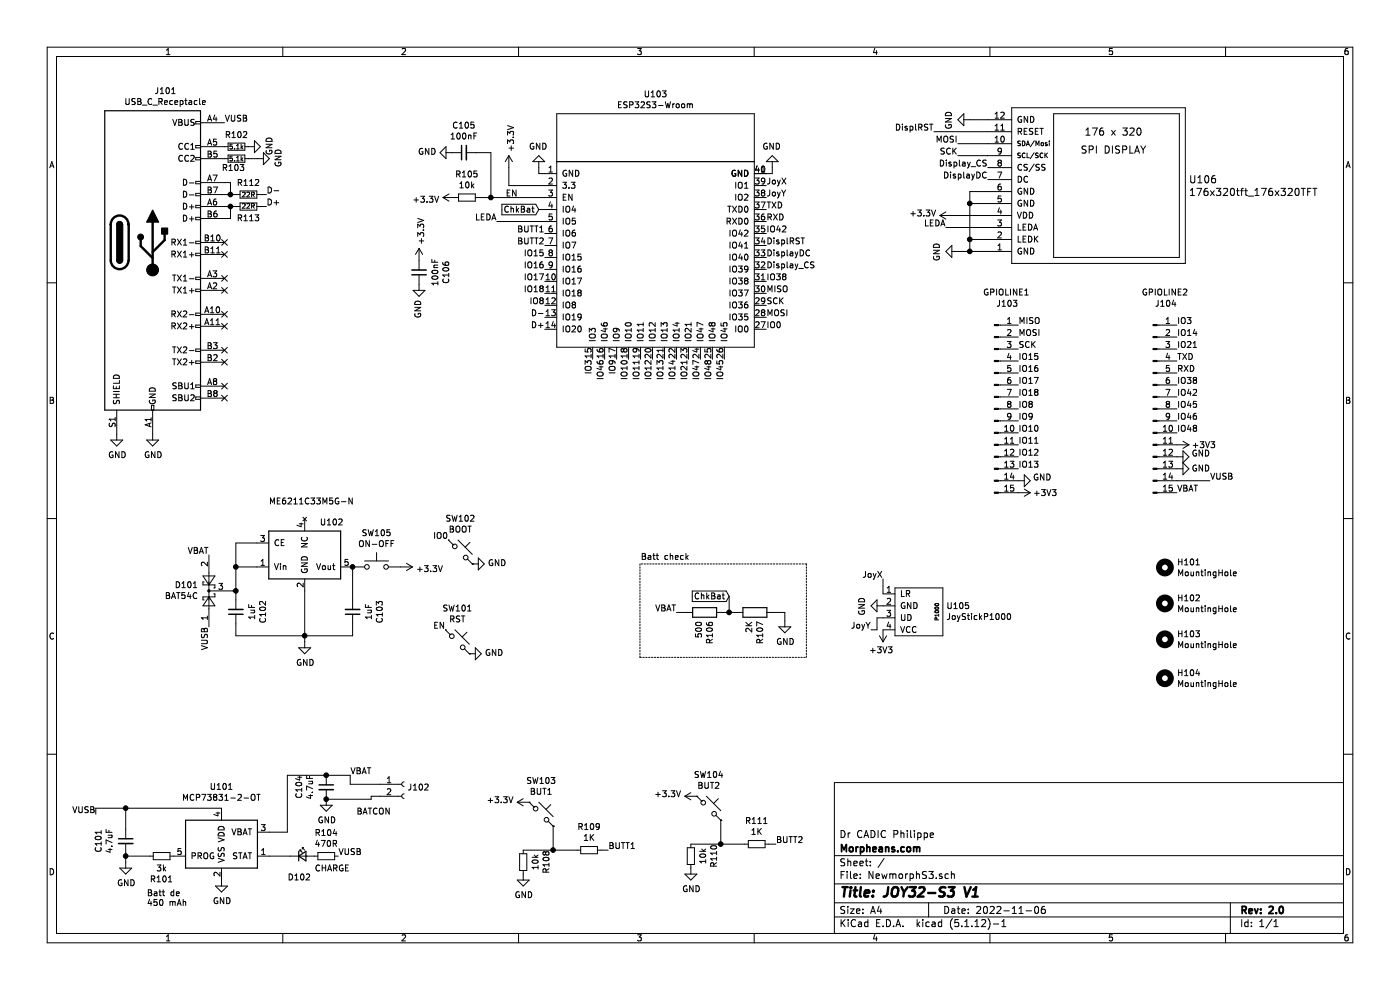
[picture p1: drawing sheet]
EESchema Schematic File Version 4
EELAYER 30 0
EELAYER END
$Descr A4 11693 8268
encoding utf-8
Sheet 1 1
Title "JOY32-S3 V1"
Date "2022-11-06"
Rev "2.0"
Comp "Morpheans.com"
Comment1 "Dr CADIC Philippe"
Comment2 ""
Comment3 ""
Comment4 ""
$EndDescr
$Comp
L ESP32S3-wroom:ESP32S3-Wroom U103
U 1 1
P 4650 2900
F 0 "U103" H 5475 5015 50  0000 C CNN
F 1 "ESP32S3-Wroom" H 5475 4924 50  0000 C CNN
F 2 "27sharp:ESP32-S3-wrooom" H 4650 2900 50  0001 C CNN
F 3 "" H 4650 2900 50  0001 C CNN
	1    4650 2900
	1    0    0    -1  
$EndComp
$Comp
L power:GND #PWR0101
U 1 1
P 4500 1400
F 0 "#PWR0101" H 4500 1150 50  0001 C CNN
F 1 "GND" H 4505 1227 50  0000 C CNN
F 2 "" H 4500 1400 50  0001 C CNN
F 3 "" H 4500 1400 50  0001 C CNN
	1    4500 1400
	-1   0    0    1   
$EndComp
Wire Wire Line
	4500 1400 4500 1450
Wire Wire Line
	4500 1450 4550 1450
Wire Wire Line
	4250 1400 4250 1550
Wire Wire Line
	4250 1550 4550 1550
$Comp
L power:GND #PWR0102
U 1 1
P 6450 1400
F 0 "#PWR0102" H 6450 1150 50  0001 C CNN
F 1 "GND" H 6455 1227 50  0000 C CNN
F 2 "" H 6450 1400 50  0001 C CNN
F 3 "" H 6450 1400 50  0001 C CNN
	1    6450 1400
	-1   0    0    1   
$EndComp
Wire Wire Line
	6400 1450 6450 1450
Wire Wire Line
	6450 1450 6450 1400
Wire Wire Line
	1970 4735 2145 4735
Wire Wire Line
	1970 4935 1970 4735
Wire Wire Line
	2545 4935 2545 5310
Text Notes 1225 7575 0    50   ~ 0
Batt de \n450 mAh
Text Label 1745 4635 2    50   ~ 0
VBAT
Text Label 1745 5235 3    50   ~ 0
VUSB
$Comp
L Diode:BAT54C D101
U 1 1
P 1745 4935
F 0 "D101" V 1791 5023 50  0000 L CNN
F 1 "BAT54C" V 1700 5023 50  0000 L CNN
F 2 "Package_TO_SOT_SMD:SOT-23" H 1820 5060 50  0001 L CNN
F 3 "http://www.diodes.com/_files/datasheets/ds11005.pdf" H 1665 4935 50  0001 C CNN
	1    1745 4935
	0    -1   -1   0   
$EndComp
Wire Wire Line
	2725 6675 3100 6675
Wire Wire Line
	3100 6650 3175 6650
Wire Wire Line
	3100 6675 3100 6650
$Comp
L Connector:Conn_01x02_Female J102
U 1 1
P 3375 6550
F 0 "J102" H 3403 6526 50  0000 L CNN
F 1 "BATCON" H 2975 6325 50  0000 L CNN
F 2 "Connector_JST:JST_PH_S2B-PH-SM4-TB_1x02-1MP_P2.00mm_Horizontal" H 3375 6550 50  0001 C CNN
F 3 "~" H 3375 6550 50  0001 C CNN
	1    3375 6550
	1    0    0    -1  
$EndComp
Wire Wire Line
	2925 6550 3175 6550
Wire Wire Line
	2925 6475 2925 6550
Connection ~ 2725 6675
$Comp
L power:GND #PWR0103
U 1 1
P 2725 6675
F 0 "#PWR0103" H 2725 6425 50  0001 C CNN
F 1 "GND" H 2730 6502 50  0000 C CNN
F 2 "" H 2725 6675 50  0001 C CNN
F 3 "" H 2725 6675 50  0001 C CNN
	1    2725 6675
	1    0    0    -1  
$EndComp
Text Label 2925 6475 0    50   ~ 0
VBAT
Connection ~ 2725 6475
Wire Wire Line
	2725 6475 2925 6475
$Comp
L Device:C_Small C104
U 1 1
P 2725 6575
F 0 "C104" V 2496 6575 50  0000 C CNN
F 1 "4.7uF" V 2587 6575 50  0000 C CNN
F 2 "Capacitor_SMD:C_0603_1608Metric" H 2725 6575 50  0001 C CNN
F 3 "~" H 2725 6575 50  0001 C CNN
	1    2725 6575
	1    0    0    -1  
$EndComp
Wire Wire Line
	2400 6475 2725 6475
Wire Wire Line
	2400 6950 2400 6475
Wire Wire Line
	2250 6950 2400 6950
Wire Wire Line
	2250 7150 2425 7150
$Comp
L Device:LED_Small D102
U 1 1
P 2525 7150
F 0 "D102" H 2500 6975 50  0000 C CNN
F 1 "CHARGE" H 2775 7050 50  0000 C CNN
F 2 "LED_SMD:LED_0603_1608Metric" V 2525 7150 50  0001 C CNN
F 3 "~" V 2525 7150 50  0001 C CNN
	1    2525 7150
	1    0    0    -1  
$EndComp
$Comp
L Device:R_Small R104
U 1 1
P 2725 7150
F 0 "R104" V 2529 7150 50  0000 C CNN
F 1 "470R" V 2620 7150 50  0000 C CNN
F 2 "Resistor_SMD:R_0603_1608Metric" H 2725 7150 50  0001 C CNN
F 3 "~" H 2725 7150 50  0001 C CNN
	1    2725 7150
	0    1    1    0   
$EndComp
Text Label 2825 7150 0    50   ~ 0
VUSB
$Comp
L power:GND #PWR0104
U 1 1
P 1850 7350
F 0 "#PWR0104" H 1850 7100 50  0001 C CNN
F 1 "GND" H 1855 7177 50  0000 C CNN
F 2 "" H 1850 7350 50  0001 C CNN
F 3 "" H 1850 7350 50  0001 C CNN
	1    1850 7350
	1    0    0    -1  
$EndComp
Wire Wire Line
	1050 6750 800  6750
Connection ~ 1050 6750
Wire Wire Line
	1050 6925 1050 6750
Wire Wire Line
	800  6750 800  6800
Wire Wire Line
	1850 6750 1050 6750
Text Label 800  6800 2    50   ~ 0
VUSB
Connection ~ 1050 7150
Wire Wire Line
	1050 7150 1050 7200
Wire Wire Line
	1050 7150 1050 7125
Wire Wire Line
	1250 7150 1050 7150
$Comp
L power:GND #PWR0105
U 1 1
P 1050 7200
F 0 "#PWR0105" H 1050 6950 50  0001 C CNN
F 1 "GND" H 1055 7027 50  0000 C CNN
F 2 "" H 1050 7200 50  0001 C CNN
F 3 "" H 1050 7200 50  0001 C CNN
	1    1050 7200
	1    0    0    -1  
$EndComp
$Comp
L Device:R_Small R101
U 1 1
P 1350 7150
F 0 "R101" V 1154 7150 50  0000 C CNN
F 1 "3k" V 1245 7150 50  0000 C CNN
F 2 "Resistor_SMD:R_0603_1608Metric" H 1350 7150 50  0001 C CNN
F 3 "~" H 1350 7150 50  0001 C CNN
	1    1350 7150
	0    -1   -1   0   
$EndComp
$Comp
L Device:C_Small C101
U 1 1
P 1050 7025
F 0 "C101" V 821 7025 50  0000 C CNN
F 1 "4.7uF" V 912 7025 50  0000 C CNN
F 2 "Capacitor_SMD:C_0603_1608Metric" H 1050 7025 50  0001 C CNN
F 3 "~" H 1050 7025 50  0001 C CNN
	1    1050 7025
	1    0    0    -1  
$EndComp
$Comp
L Battery_Management:MCP73831-2-OT U101
U 1 1
P 1850 7050
F 0 "U101" H 1850 7531 50  0000 C CNN
F 1 "MCP73831-2-OT" H 1850 7440 50  0000 C CNN
F 2 "Package_TO_SOT_SMD:SOT-23-5" H 1900 6800 50  0001 L CIN
F 3 "http://ww1.microchip.com/downloads/en/DeviceDoc/20001984g.pdf" H 1700 7000 50  0001 C CNN
	1    1850 7050
	1    0    0    -1  
$EndComp
$Comp
L power:+3.3V #PWR0106
U 1 1
P 3345 4735
F 0 "#PWR0106" H 3345 4585 50  0001 C CNN
F 1 "+3.3V" V 3360 4863 50  0000 L CNN
F 2 "" H 3345 4735 50  0001 C CNN
F 3 "" H 3345 4735 50  0001 C CNN
	1    3345 4735
	0    1    1    0   
$EndComp
Wire Wire Line
	1970 4935 1945 4935
Connection ~ 1970 4935
Wire Wire Line
	1970 5010 1970 4935
Wire Wire Line
	2945 5310 2545 5310
Wire Wire Line
	2945 5210 2945 5310
Wire Wire Line
	2545 5310 2545 5360
Connection ~ 2545 5310
Wire Wire Line
	1970 5310 2545 5310
Wire Wire Line
	1970 5210 1970 5310
$Comp
L power:GND #PWR0107
U 1 1
P 2545 5360
F 0 "#PWR0107" H 2545 5110 50  0001 C CNN
F 1 "GND" H 2550 5187 50  0000 C CNN
F 2 "" H 2545 5360 50  0001 C CNN
F 3 "" H 2545 5360 50  0001 C CNN
	1    2545 5360
	1    0    0    -1  
$EndComp
$Comp
L Device:C_Small C103
U 1 1
P 2945 5110
F 0 "C103" V 2716 5110 50  0000 C CNN
F 1 "1uF" V 2807 5110 50  0000 C CNN
F 2 "Capacitor_SMD:C_0603_1608Metric" H 2945 5110 50  0001 C CNN
F 3 "~" H 2945 5110 50  0001 C CNN
	1    2945 5110
	-1   0    0    1   
$EndComp
$Comp
L Device:C_Small C102
U 1 1
P 1970 5110
F 0 "C102" V 1741 5110 50  0000 C CNN
F 1 "1uF" V 1832 5110 50  0000 C CNN
F 2 "Capacitor_SMD:C_0603_1608Metric" H 1970 5110 50  0001 C CNN
F 3 "~" H 1970 5110 50  0001 C CNN
	1    1970 5110
	-1   0    0    1   
$EndComp
Wire Wire Line
	2145 4535 1970 4535
Wire Wire Line
	1970 4535 1970 4735
Connection ~ 1970 4735
$Comp
L power:GND #PWR0108
U 1 1
P 975 3625
F 0 "#PWR0108" H 975 3375 50  0001 C CNN
F 1 "GND" H 980 3452 50  0000 C CNN
F 2 "" H 975 3625 50  0001 C CNN
F 3 "" H 975 3625 50  0001 C CNN
	1    975  3625
	1    0    0    -1  
$EndComp
$Comp
L power:GND #PWR0109
U 1 1
P 1275 3625
F 0 "#PWR0109" H 1275 3375 50  0001 C CNN
F 1 "GND" H 1280 3452 50  0000 C CNN
F 2 "" H 1275 3625 50  0001 C CNN
F 3 "" H 1275 3625 50  0001 C CNN
	1    1275 3625
	1    0    0    -1  
$EndComp
NoConn ~ 1875 2025
NoConn ~ 1875 2125
NoConn ~ 1875 2325
NoConn ~ 1875 2425
NoConn ~ 1875 2625
NoConn ~ 1875 2725
NoConn ~ 1875 2925
NoConn ~ 1875 3025
NoConn ~ 1875 3225
NoConn ~ 1875 3325
Wire Wire Line
	2075 1325 2150 1325
$Comp
L power:GND #PWR0110
U 1 1
P 2150 1325
F 0 "#PWR0110" H 2150 1075 50  0001 C CNN
F 1 "GND" H 2155 1152 50  0000 C CNN
F 2 "" H 2150 1325 50  0001 C CNN
F 3 "" H 2150 1325 50  0001 C CNN
	1    2150 1325
	0    -1   -1   0   
$EndComp
$Comp
L power:GND #PWR0111
U 1 1
P 2075 1225
F 0 "#PWR0111" H 2075 975 50  0001 C CNN
F 1 "GND" H 2080 1052 50  0000 C CNN
F 2 "" H 2075 1225 50  0001 C CNN
F 3 "" H 2075 1225 50  0001 C CNN
	1    2075 1225
	0    -1   -1   0   
$EndComp
$Comp
L Device:R_Small R102
U 1 1
P 1975 1225
F 0 "R102" V 1875 1225 50  0000 C CNN
F 1 "5.1k" V 1975 1225 39  0000 C CNN
F 2 "Resistor_SMD:R_0603_1608Metric" H 1975 1225 50  0001 C CNN
F 3 "~" H 1975 1225 50  0001 C CNN
	1    1975 1225
	0    1    1    0   
$EndComp
$Comp
L Device:R_Small R103
U 1 1
P 1975 1325
F 0 "R103" V 2050 1300 50  0000 C CNN
F 1 "5.1k" V 1975 1325 39  0000 C CNN
F 2 "Resistor_SMD:R_0603_1608Metric" H 1975 1325 50  0001 C CNN
F 3 "~" H 1975 1325 50  0001 C CNN
	1    1975 1325
	0    1    1    0   
$EndComp
Text Label 1875 1025 0    50   ~ 0
VUSB
$Comp
L Connector:USB_C_Receptacle J101
U 1 1
P 1275 2025
F 0 "J101" H 1382 3292 50  0000 C CNN
F 1 "USB_C_Receptacle" H 1382 3201 50  0000 C CNN
F 2 "27sharp:GT-USB-7010" H 1425 2025 50  0001 C CNN
F 3 "https://www.usb.org/sites/default/files/documents/usb_type-c.zip" H 1425 2025 50  0001 C CNN
	1    1275 2025
	1    0    0    -1  
$EndComp
$Comp
L power:+3.3V #PWR0112
U 1 1
P 4250 1400
F 0 "#PWR0112" H 4250 1250 50  0001 C CNN
F 1 "+3.3V" V 4265 1528 50  0000 L CNN
F 2 "" H 4250 1400 50  0001 C CNN
F 3 "" H 4250 1400 50  0001 C CNN
	1    4250 1400
	1    0    0    -1  
$EndComp
$Comp
L power:GND #PWR0113
U 1 1
P 3775 1275
F 0 "#PWR0113" H 3775 1025 50  0001 C CNN
F 1 "GND" V 3780 1147 50  0000 R CNN
F 2 "" H 3775 1275 50  0001 C CNN
F 3 "" H 3775 1275 50  0001 C CNN
	1    3775 1275
	0    1    -1   0   
$EndComp
$Comp
L Device:R_Small R105
U 1 1
P 3900 1650
F 0 "R105" V 3704 1650 50  0000 C CNN
F 1 "10k" V 3795 1650 50  0000 C CNN
F 2 "Resistor_SMD:R_0805_2012Metric_Pad1.20x1.40mm_HandSolder" H 3900 1650 50  0001 C CNN
F 3 "~" H 3900 1650 50  0001 C CNN
	1    3900 1650
	0    -1   1    0   
$EndComp
Wire Wire Line
	4000 1650 4100 1650
$Comp
L power:+3.3V #PWR0114
U 1 1
P 3800 1650
F 0 "#PWR0114" H 3800 1500 50  0001 C CNN
F 1 "+3.3V" V 3815 1778 50  0000 L CNN
F 2 "" H 3800 1650 50  0001 C CNN
F 3 "" H 3800 1650 50  0001 C CNN
	1    3800 1650
	0    -1   1    0   
$EndComp
$Comp
L Device:C_Small C105
U 1 1
P 3875 1275
F 0 "C105" V 3646 1275 50  0000 C CNN
F 1 "100nF" V 3737 1275 50  0000 C CNN
F 2 "Capacitor_SMD:C_0805_2012Metric_Pad1.18x1.45mm_HandSolder" H 3875 1275 50  0001 C CNN
F 3 "~" H 3875 1275 50  0001 C CNN
	1    3875 1275
	0    -1   1    0   
$EndComp
Wire Wire Line
	3975 1275 4100 1275
Wire Wire Line
	4100 1275 4100 1650
Connection ~ 4100 1650
Wire Wire Line
	4100 1650 4550 1650
Text Label 4325 1650 2    50   ~ 0
EN
Text Label 6400 2750 0    50   ~ 0
IO0
Text Label 3720 5260 2    50   ~ 0
EN
$Comp
L Switch:SW_Push_45deg SW102
U 1 1
P 3845 4610
AR Path="/63559D18" Ref="SW102"  Part="1" 
AR Path="/635547C9/63559D18" Ref="SW?"  Part="1" 
F 0 "SW102" H 3845 4891 50  0000 C CNN
F 1 "BOOT" H 3845 4800 50  0000 C CNN
F 2 "27sharp:SKRPABE010" H 3845 4610 50  0001 C CNN
F 3 "~" H 3845 4610 50  0001 C CNN
	1    3845 4610
	1    0    0    -1  
$EndComp
$Comp
L power:GND #PWR0115
U 1 1
P 3945 4710
AR Path="/63559D1E" Ref="#PWR0115"  Part="1" 
AR Path="/635547C9/63559D1E" Ref="#PWR?"  Part="1" 
F 0 "#PWR0115" H 3945 4460 50  0001 C CNN
F 1 "GND" V 3950 4582 50  0000 R CNN
F 2 "" H 3945 4710 50  0001 C CNN
F 3 "" H 3945 4710 50  0001 C CNN
	1    3945 4710
	0    -1   -1   0   
$EndComp
$Comp
L Switch:SW_Push_45deg SW101
U 1 1
P 3820 5360
AR Path="/63559D24" Ref="SW101"  Part="1" 
AR Path="/635547C9/63559D24" Ref="SW?"  Part="1" 
F 0 "SW101" H 3820 5641 50  0000 C CNN
F 1 "RST" H 3820 5550 50  0000 C CNN
F 2 "27sharp:SKRPABE010" H 3820 5360 50  0001 C CNN
F 3 "~" H 3820 5360 50  0001 C CNN
	1    3820 5360
	1    0    0    -1  
$EndComp
$Comp
L power:GND #PWR0116
U 1 1
P 3920 5460
AR Path="/63559D2A" Ref="#PWR0116"  Part="1" 
AR Path="/635547C9/63559D2A" Ref="#PWR?"  Part="1" 
F 0 "#PWR0116" H 3920 5210 50  0001 C CNN
F 1 "GND" V 3925 5332 50  0000 R CNN
F 2 "" H 3920 5460 50  0001 C CNN
F 3 "" H 3920 5460 50  0001 C CNN
	1    3920 5460
	0    -1   -1   0   
$EndComp
Text Label 3745 4510 2    50   ~ 0
IO0
$Comp
L power:GND #PWR0117
U 1 1
P 4370 7300
F 0 "#PWR0117" H 4370 7050 50  0001 C CNN
F 1 "GND" H 4375 7127 50  0000 C CNN
F 2 "" H 4370 7300 50  0001 C CNN
F 3 "" H 4370 7300 50  0001 C CNN
	1    4370 7300
	1    0    0    -1  
$EndComp
Connection ~ 4620 7100
Wire Wire Line
	4620 7100 4370 7100
Wire Wire Line
	4620 7100 4820 7100
Wire Wire Line
	4620 6900 4620 7100
$Comp
L Device:R_Small R108
U 1 1
P 4370 7200
F 0 "R108" V 4174 7200 50  0000 C CNN
F 1 "10k" V 4265 7200 50  0000 C CNN
F 2 "Resistor_SMD:R_0603_1608Metric" H 4370 7200 50  0001 C CNN
F 3 "~" H 4370 7200 50  0001 C CNN
	1    4370 7200
	-1   0    0    1   
$EndComp
$Comp
L Device:R_Small R109
U 1 1
P 4920 7100
F 0 "R109" V 4724 7100 50  0000 C CNN
F 1 "1K" V 4815 7100 50  0000 C CNN
F 2 "Resistor_SMD:R_0603_1608Metric" H 4920 7100 50  0001 C CNN
F 3 "~" H 4920 7100 50  0001 C CNN
	1    4920 7100
	0    1    1    0   
$EndComp
$Comp
L power:+3.3V #PWR0118
U 1 1
P 4420 6700
F 0 "#PWR0118" H 4420 6550 50  0001 C CNN
F 1 "+3.3V" V 4435 6828 50  0000 L CNN
F 2 "" H 4420 6700 50  0001 C CNN
F 3 "" H 4420 6700 50  0001 C CNN
	1    4420 6700
	0    -1   -1   0   
$EndComp
$Comp
L Switch:SW_Push_45deg SW103
U 1 1
P 4520 6800
F 0 "SW103" H 4520 7081 50  0000 C CNN
F 1 "BUT1" H 4520 6990 50  0000 C CNN
F 2 "18650:SW_TP1003" H 4520 6800 50  0001 C CNN
F 3 "~" H 4520 6800 50  0001 C CNN
	1    4520 6800
	1    0    0    -1  
$EndComp
Text Label 5080 7100 0    50   ~ 0
BUTT1
Wire Wire Line
	5020 7100 5080 7100
$Comp
L power:GND #PWR0119
U 1 1
P 5770 7250
F 0 "#PWR0119" H 5770 7000 50  0001 C CNN
F 1 "GND" H 5775 7077 50  0000 C CNN
F 2 "" H 5770 7250 50  0001 C CNN
F 3 "" H 5770 7250 50  0001 C CNN
	1    5770 7250
	1    0    0    -1  
$EndComp
Connection ~ 6020 7050
Wire Wire Line
	6020 7050 5770 7050
Wire Wire Line
	6020 7050 6220 7050
Wire Wire Line
	6020 6850 6020 7050
$Comp
L Device:R_Small R110
U 1 1
P 5770 7150
F 0 "R110" V 5574 7150 50  0000 C CNN
F 1 "10k" V 5665 7150 50  0000 C CNN
F 2 "Resistor_SMD:R_0603_1608Metric" H 5770 7150 50  0001 C CNN
F 3 "~" H 5770 7150 50  0001 C CNN
	1    5770 7150
	-1   0    0    1   
$EndComp
$Comp
L Device:R_Small R111
U 1 1
P 6320 7050
F 0 "R111" V 6124 7050 50  0000 C CNN
F 1 "1K" V 6215 7050 50  0000 C CNN
F 2 "Resistor_SMD:R_0603_1608Metric" H 6320 7050 50  0001 C CNN
F 3 "~" H 6320 7050 50  0001 C CNN
	1    6320 7050
	0    1    1    0   
$EndComp
$Comp
L power:+3.3V #PWR0120
U 1 1
P 5820 6650
F 0 "#PWR0120" H 5820 6500 50  0001 C CNN
F 1 "+3.3V" V 5835 6778 50  0000 L CNN
F 2 "" H 5820 6650 50  0001 C CNN
F 3 "" H 5820 6650 50  0001 C CNN
	1    5820 6650
	0    -1   -1   0   
$EndComp
$Comp
L Switch:SW_Push_45deg SW104
U 1 1
P 5920 6750
F 0 "SW104" H 5920 7031 50  0000 C CNN
F 1 "BUT2" H 5920 6940 50  0000 C CNN
F 2 "18650:SW_TP1003" H 5920 6750 50  0001 C CNN
F 3 "~" H 5920 6750 50  0001 C CNN
	1    5920 6750
	1    0    0    -1  
$EndComp
Text Label 6480 7050 0    50   ~ 0
BUTT2
Wire Wire Line
	6420 7050 6480 7050
$Comp
L Device:R R106
U 1 1
P 5885 5115
F 0 "R106" H 5955 5161 50  0000 L CNN
F 1 "500" H 5955 5070 50  0000 L CNN
F 2 "Resistor_SMD:R_0603_1608Metric" V 5815 5115 50  0001 C CNN
F 3 "~" H 5885 5115 50  0001 C CNN
	1    5885 5115
	0    1    1    0   
$EndComp
$Comp
L Device:R R107
U 1 1
P 6305 5115
F 0 "R107" H 6375 5161 50  0000 L CNN
F 1 "2K" H 6375 5070 50  0000 L CNN
F 2 "Resistor_SMD:R_0603_1608Metric" V 6235 5115 50  0001 C CNN
F 3 "~" H 6305 5115 50  0001 C CNN
	1    6305 5115
	0    1    1    0   
$EndComp
Wire Wire Line
	5650 5115 5735 5115
$Comp
L power:GND #PWR0121
U 1 1
P 6555 5185
F 0 "#PWR0121" H 6555 4935 50  0001 C CNN
F 1 "GND" H 6560 5012 50  0000 C CNN
F 2 "" H 6555 5185 50  0001 C CNN
F 3 "" H 6555 5185 50  0001 C CNN
	1    6555 5185
	1    0    0    -1  
$EndComp
Wire Wire Line
	6455 5115 6555 5115
Wire Wire Line
	6555 5115 6555 5185
Wire Wire Line
	6035 5115 6090 5115
Text Label 5650 5115 2    50   ~ 0
VBAT
Wire Wire Line
	6090 5115 6090 4980
Connection ~ 6090 5115
Wire Wire Line
	6090 5115 6155 5115
Wire Notes Line
	5345 4710 5345 5490
Wire Notes Line
	5345 5490 6735 5490
Wire Notes Line
	6735 5490 6735 4710
Wire Notes Line
	6735 4710 5345 4710
Text Notes 5350 4685 0    50   ~ 0
Batt check
Text GLabel 6090 4980 0    50   Input ~ 0
ChkBat
Text GLabel 4500 1750 0    50   Input ~ 0
ChkBat
Wire Wire Line
	4550 1750 4500 1750
$Comp
L JoystickP1000:JoyStickP1000 U105
U 1 1
P 7475 5310
F 0 "U105" H 7903 5561 50  0000 L CNN
F 1 "JoyStickP1000" H 7903 5470 50  0000 L CNN
F 2 "27sharp:JoystickP1000" H 7475 5310 50  0001 C CNN
F 3 "" H 7475 5310 50  0001 C CNN
	1    7475 5310
	1    0    0    -1  
$EndComp
$Comp
L power:+3V3 #PWR0124
U 1 1
P 7375 5260
F 0 "#PWR0124" H 7375 5110 50  0001 C CNN
F 1 "+3V3" H 7390 5433 50  0000 C CNN
F 2 "" H 7375 5260 50  0001 C CNN
F 3 "" H 7375 5260 50  0001 C CNN
	1    7375 5260
	-1   0    0    1   
$EndComp
$Comp
L power:GND #PWR0125
U 1 1
P 7375 5060
F 0 "#PWR0125" H 7375 4810 50  0001 C CNN
F 1 "GND" H 7380 4887 50  0000 C CNN
F 2 "" H 7375 5060 50  0001 C CNN
F 3 "" H 7375 5060 50  0001 C CNN
	1    7375 5060
	0    1    1    0   
$EndComp
Text Label 7275 5260 2    50   ~ 0
JoyY
Wire Wire Line
	7275 5260 7325 5260
Wire Wire Line
	7325 5260 7325 5160
Wire Wire Line
	7325 5160 7375 5160
Wire Wire Line
	7375 4835 7375 4960
$Comp
L power:GND #PWR0126
U 1 1
P 8000 2100
F 0 "#PWR0126" H 8000 1850 50  0001 C CNN
F 1 "GND" H 8005 1927 50  0000 C CNN
F 2 "" H 8000 2100 50  0001 C CNN
F 3 "" H 8000 2100 50  0001 C CNN
	1    8000 2100
	0    1    1    0   
$EndComp
Wire Wire Line
	8250 2100 8100 2100
Wire Wire Line
	8250 2000 8100 2000
Wire Wire Line
	8100 2000 8100 2100
Connection ~ 8100 2100
Wire Wire Line
	8100 2100 8000 2100
Wire Wire Line
	8250 1700 8100 1700
Wire Wire Line
	8100 1700 8100 2000
Connection ~ 8100 2000
Wire Wire Line
	8250 1600 8100 1600
Wire Wire Line
	8100 1600 8100 1700
Connection ~ 8100 1700
Wire Wire Line
	8250 1000 8100 1000
Text Label 8000 1200 2    50   ~ 0
MOSI
Wire Wire Line
	8250 1200 8000 1200
Text Label 8000 1300 2    50   ~ 0
SCK
Wire Wire Line
	8250 1300 8000 1300
$Comp
L power:GND #PWR0127
U 1 1
P 8100 1000
F 0 "#PWR0127" H 8100 750 50  0001 C CNN
F 1 "GND" H 8105 827 50  0000 C CNN
F 2 "" H 8100 1000 50  0001 C CNN
F 3 "" H 8100 1000 50  0001 C CNN
	1    8100 1000
	0    1    1    0   
$EndComp
$Comp
L power:+3.3V #PWR0128
U 1 1
P 7950 1800
F 0 "#PWR0128" H 7950 1650 50  0001 C CNN
F 1 "+3.3V" V 7965 1928 50  0000 L CNN
F 2 "" H 7950 1800 50  0001 C CNN
F 3 "" H 7950 1800 50  0001 C CNN
	1    7950 1800
	0    -1   -1   0   
$EndComp
Wire Wire Line
	8250 1800 7950 1800
Text Label 7900 1900 2    50   ~ 0
LEDA
Wire Wire Line
	8250 1900 7900 1900
Text Label 8250 1500 2    50   ~ 0
DisplayDC
Text Label 7800 1100 2    50   ~ 0
DisplRST
Wire Wire Line
	8250 1100 7800 1100
$Comp
L upitchuS2-cache:176x320tft_176x320TFT U106
U 1 1
P 8450 2200
F 0 "U106" H 9928 2903 60  0000 L CNN
F 1 "176x320tft_176x320TFT" H 9928 2797 60  0000 L CNN
F 2 "27sharp:ST7789-176x320" H 8450 2200 60  0001 C CNN
F 3 "" H 8450 2200 60  0001 C CNN
	1    8450 2200
	1    0    0    -1  
$EndComp
Text Label 6400 2450 0    50   ~ 0
MISO
Text Label 6400 2550 0    50   ~ 0
SCK
Text Label 6400 2650 0    50   ~ 0
MOSI
Text Label 6400 2250 0    50   ~ 0
Display_CS
Text Label 8250 1400 2    50   ~ 0
Display_CS
Text Label 6400 2150 0    50   ~ 0
DisplayDC
Text Label 4150 1850 2    50   ~ 0
LEDA
Wire Wire Line
	4550 1850 4150 1850
Text Label 6400 2050 0    50   ~ 0
DisplRST
Text Label 4550 1950 2    50   ~ 0
BUTT1
Text Label 4550 2050 2    50   ~ 0
BUTT2
Text Label 6400 1850 0    50   ~ 0
RXD
Text Label 6400 1750 0    50   ~ 0
TXD
Text Label 2225 1625 0    50   ~ 0
D-
Text Label 2225 1725 0    50   ~ 0
D+
Wire Wire Line
	1875 1625 1925 1625
Wire Wire Line
	1875 1725 1925 1725
$Comp
L Device:R_Small R112
U 1 1
P 2075 1625
F 0 "R112" V 1975 1625 50  0000 C CNN
F 1 "22R" V 2075 1625 39  0000 C CNN
F 2 "Resistor_SMD:R_0603_1608Metric" H 2075 1625 50  0001 C CNN
F 3 "~" H 2075 1625 50  0001 C CNN
	1    2075 1625
	0    1    1    0   
$EndComp
$Comp
L Device:R_Small R113
U 1 1
P 2075 1725
F 0 "R113" V 1975 1725 50  0000 C CNN
F 1 "22R" V 2075 1725 39  0000 C CNN
F 2 "Resistor_SMD:R_0603_1608Metric" H 2075 1725 50  0001 C CNN
F 3 "~" H 2075 1725 50  0001 C CNN
	1    2075 1725
	0    1    -1   0   
$EndComp
Wire Wire Line
	1875 1825 1925 1825
Wire Wire Line
	1925 1825 1925 1725
Connection ~ 1925 1725
Wire Wire Line
	1925 1725 1975 1725
Wire Wire Line
	1875 1525 1925 1525
Wire Wire Line
	1925 1525 1925 1625
Connection ~ 1925 1625
Wire Wire Line
	1925 1625 1975 1625
Wire Wire Line
	2175 1625 2225 1625
Wire Wire Line
	2175 1725 2225 1725
Text Label 4550 2650 2    50   ~ 0
D-
Text Label 4550 2750 2    50   ~ 0
D+
$Comp
L USP32Key-cache:Switch_SW_Push SW105
U 1 1
P 3145 4735
F 0 "SW105" H 3145 5020 50  0000 C CNN
F 1 "ON-OFF" H 3145 4929 50  0000 C CNN
F 2 "Button_Switch_SMD:SW_SPDT_PCM12" H 3145 4935 50  0001 C CNN
F 3 "" H 3145 4935 50  0001 C CNN
	1    3145 4735
	1    0    0    -1  
$EndComp
Connection ~ 2945 4735
Wire Wire Line
	2945 4735 2945 5010
Text Label 8505 2715 0    50   ~ 0
MISO
Text Label 8505 2815 0    50   ~ 0
MOSI
Text Label 8505 2915 0    50   ~ 0
SCK
Text Label 4550 2150 2    50   ~ 0
IO15
Text Label 4550 2250 2    50   ~ 0
IO16
Text Label 4550 2350 2    50   ~ 0
IO17
Text Label 4550 2450 2    50   ~ 0
IO18
Text Label 4550 2550 2    50   ~ 0
IO8
Text Label 8505 3015 0    50   ~ 0
IO15
Text Label 8505 3115 0    50   ~ 0
IO16
Text Label 8505 3215 0    50   ~ 0
IO17
Text Label 8505 3315 0    50   ~ 0
IO18
Text Label 8505 3415 0    50   ~ 0
IO8
Text Label 5050 3000 3    50   ~ 0
IO46
Text Label 9830 3515 0    50   ~ 0
IO46
Text Label 5250 3000 3    50   ~ 0
IO10
Text Label 5350 3000 3    50   ~ 0
IO11
Text Label 5450 3000 3    50   ~ 0
IO12
Text Label 8505 3615 0    50   ~ 0
IO10
Text Label 8505 3715 0    50   ~ 0
IO11
Text Label 8505 3815 0    50   ~ 0
IO12
Text Label 9830 3415 0    50   ~ 0
IO45
Text Label 6400 1950 0    50   ~ 0
IO42
Text Label 9830 3315 0    50   ~ 0
IO42
Text Label 6050 3000 3    50   ~ 0
IO45
Text Label 5950 3000 3    50   ~ 0
IO48
Text Label 9830 3615 0    50   ~ 0
IO48
Text Label 5650 3000 3    50   ~ 0
IO14
Text Label 5750 3000 3    50   ~ 0
IO21
Text Label 9830 2815 0    50   ~ 0
IO14
Text Label 9830 2915 0    50   ~ 0
IO21
Text Label 5850 3000 3    50   ~ 0
IO47
Text Label 9830 3115 0    50   ~ 0
RXD
Text Label 9830 3015 0    50   ~ 0
TXD
Text Label 5150 3000 3    50   ~ 0
IO9
Text Label 8505 3515 0    50   ~ 0
IO9
Text Label 5550 3000 3    50   ~ 0
IO13
Text Label 8505 3915 0    50   ~ 0
IO13
$Comp
L power:GND #PWR0129
U 1 1
P 9830 3915
F 0 "#PWR0129" H 9830 3665 50  0001 C CNN
F 1 "GND" V 9830 3715 50  0000 C CNN
F 2 "" H 9830 3915 50  0001 C CNN
F 3 "" H 9830 3915 50  0001 C CNN
	1    9830 3915
	0    -1   -1   0   
$EndComp
$Comp
L power:GND #PWR0130
U 1 1
P 8505 4015
F 0 "#PWR0130" H 8505 3765 50  0001 C CNN
F 1 "GND" V 8530 3815 50  0000 C CNN
F 2 "" H 8505 4015 50  0001 C CNN
F 3 "" H 8505 4015 50  0001 C CNN
	1    8505 4015
	0    -1   -1   0   
$EndComp
Text Label 10105 4015 0    50   ~ 0
VUSB
$Comp
L power:+3V3 #PWR0131
U 1 1
P 8505 4115
F 0 "#PWR0131" H 8505 3965 50  0001 C CNN
F 1 "+3V3" V 8505 4340 50  0000 C CNN
F 2 "" H 8505 4115 50  0001 C CNN
F 3 "" H 8505 4115 50  0001 C CNN
	1    8505 4115
	0    1    1    0   
$EndComp
Text Label 9830 4115 0    50   ~ 0
VBAT
$Comp
L Connector:Conn_01x15_Male J103
U 1 1
P 8305 3415
F 0 "J103" H 8413 4296 50  0000 C CNN
F 1 "GPIOLINE1" H 8405 4390 50  0000 C CNN
F 2 "Connector_PinHeader_2.54mm:PinHeader_1x15_P2.54mm_Vertical" H 8305 3415 50  0001 C CNN
F 3 "~" H 8305 3415 50  0001 C CNN
	1    8305 3415
	1    0    0    -1  
$EndComp
$Comp
L Connector:Conn_01x15_Male J104
U 1 1
P 9630 3415
F 0 "J104" H 9738 4296 50  0000 C CNN
F 1 "GPIOLINE2" H 9730 4390 50  0000 C CNN
F 2 "Connector_PinHeader_2.54mm:PinHeader_1x15_P2.54mm_Vertical" H 9630 3415 50  0001 C CNN
F 3 "~" H 9630 3415 50  0001 C CNN
	1    9630 3415
	1    0    0    -1  
$EndComp
Wire Wire Line
	9830 4015 10105 4015
$Comp
L power:+3V3 #PWR0132
U 1 1
P 9830 3715
F 0 "#PWR0132" H 9830 3565 50  0001 C CNN
F 1 "+3V3" V 9830 3940 50  0000 C CNN
F 2 "" H 9830 3715 50  0001 C CNN
F 3 "" H 9830 3715 50  0001 C CNN
	1    9830 3715
	0    1    1    0   
$EndComp
$Comp
L power:GND #PWR0133
U 1 1
P 9830 3815
F 0 "#PWR0133" H 9830 3565 50  0001 C CNN
F 1 "GND" V 9855 3615 50  0000 C CNN
F 2 "" H 9830 3815 50  0001 C CNN
F 3 "" H 9830 3815 50  0001 C CNN
	1    9830 3815
	0    -1   -1   0   
$EndComp
Text Label 7375 4835 2    50   ~ 0
JoyX
Text Label 6400 1550 0    50   ~ 0
JoyX
Text Label 6400 1650 0    50   ~ 0
JoyY
Text Label 6400 2350 0    50   ~ 0
IO38
Text Label 9830 3215 0    50   ~ 0
IO38
Text Label 4950 3000 3    50   ~ 0
IO3
Text Label 9830 2715 0    50   ~ 0
IO3
$Comp
L Device:C_Small C106
U 1 1
P 3500 2275
F 0 "C106" V 3271 2275 50  0000 C CNN
F 1 "100nF" V 3362 2275 50  0000 C CNN
F 2 "Capacitor_SMD:C_0603_1608Metric" H 3500 2275 50  0001 C CNN
F 3 "~" H 3500 2275 50  0001 C CNN
	1    3500 2275
	-1   0    0    1   
$EndComp
$Comp
L power:GND #PWR0122
U 1 1
P 3500 2375
F 0 "#PWR0122" H 3500 2125 50  0001 C CNN
F 1 "GND" V 3505 2247 50  0000 R CNN
F 2 "" H 3500 2375 50  0001 C CNN
F 3 "" H 3500 2375 50  0001 C CNN
	1    3500 2375
	-1   0    0    -1  
$EndComp
$Comp
L power:+3.3V #PWR0123
U 1 1
P 3500 2175
F 0 "#PWR0123" H 3500 2025 50  0001 C CNN
F 1 "+3.3V" V 3515 2303 50  0000 L CNN
F 2 "" H 3500 2175 50  0001 C CNN
F 3 "" H 3500 2175 50  0001 C CNN
	1    3500 2175
	1    0    0    -1  
$EndComp
$Comp
L Mechanical:MountingHole H101
U 1 1
P 9730 4740
F 0 "H101" H 9830 4786 50  0000 L CNN
F 1 "MountingHole" H 9830 4695 50  0000 L CNN
F 2 "MountingHole:MountingHole_2.2mm_M2_Pad_Via" H 9730 4740 50  0001 C CNN
F 3 "~" H 9730 4740 50  0001 C CNN
	1    9730 4740
	1    0    0    -1  
$EndComp
$Comp
L Mechanical:MountingHole H102
U 1 1
P 9730 5040
F 0 "H102" H 9830 5086 50  0000 L CNN
F 1 "MountingHole" H 9830 4995 50  0000 L CNN
F 2 "MountingHole:MountingHole_2.2mm_M2_Pad_Via" H 9730 5040 50  0001 C CNN
F 3 "~" H 9730 5040 50  0001 C CNN
	1    9730 5040
	1    0    0    -1  
$EndComp
$Comp
L Mechanical:MountingHole H103
U 1 1
P 9730 5340
F 0 "H103" H 9830 5386 50  0000 L CNN
F 1 "MountingHole" H 9830 5295 50  0000 L CNN
F 2 "MountingHole:MountingHole_2.2mm_M2_Pad_Via" H 9730 5340 50  0001 C CNN
F 3 "~" H 9730 5340 50  0001 C CNN
	1    9730 5340
	1    0    0    -1  
$EndComp
$Comp
L Mechanical:MountingHole H104
U 1 1
P 9730 5665
F 0 "H104" H 9830 5711 50  0000 L CNN
F 1 "MountingHole" H 9830 5620 50  0000 L CNN
F 2 "MountingHole:MountingHole_2.2mm_M2_Pad_Via" H 9730 5665 50  0001 C CNN
F 3 "~" H 9730 5665 50  0001 C CNN
	1    9730 5665
	1    0    0    -1  
$EndComp
$Comp
L 1.8inch:ME6211C33M5G-N U102
U 1 1
P 2545 4635
F 0 "U102" H 2420 4910 50  0000 R CNN
F 1 "ME6211C33M5G-N" H 2845 5085 50  0000 R CNN
F 2 "Package_TO_SOT_SMD:SOT-23-5" H 2595 4385 50  0001 L CIN
F 3 "http://ww1.microchip.com/downloads/en/DeviceDoc/20001984g.pdf" H 2395 4585 50  0001 C CNN
	1    2545 4635
	-1   0    0    -1  
$EndComp
$EndSCHEMATC
